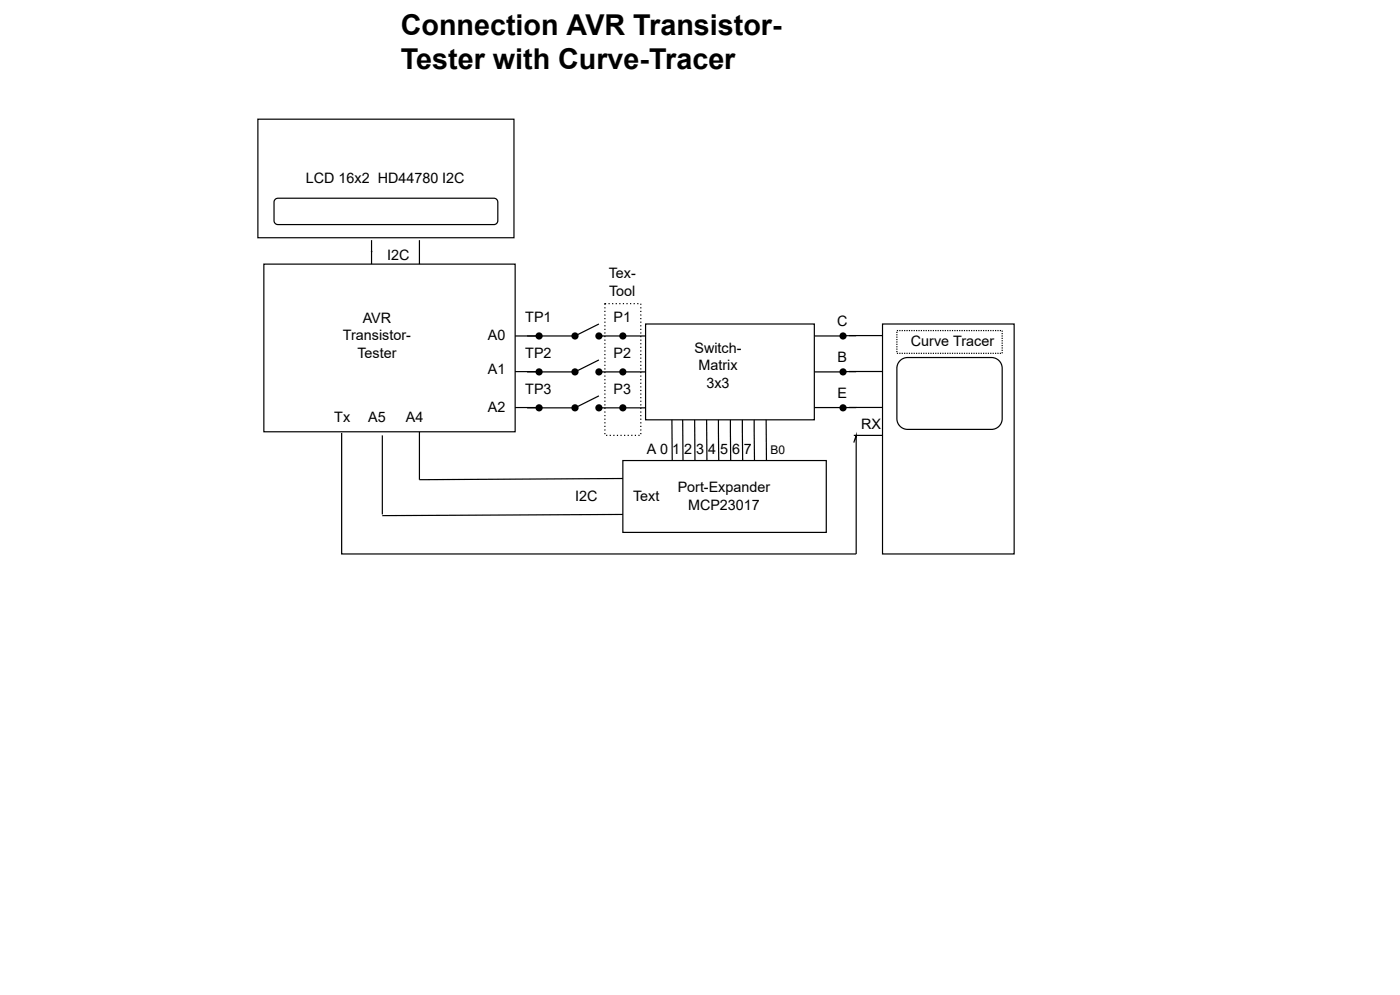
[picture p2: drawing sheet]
<svg xmlns="http://www.w3.org/2000/svg" width="297mm" height="211mm" viewBox="0 0 297 211" stroke-linecap="round" stroke-linejoin="round" font-family="sans-serif">
<path d="M55.9 55.9h53.3v35.5h-53.3zM109.2 71.1h5M109.2 78.7h5M126.9 68.6l-5.1 2.5h-10.1M126.9 71.1h10.2M126.9 76.2l-5.1 2.5h-10.1M126.9 78.7h10.2M109.2 86.3h5M126.9 83.8l-5.1 2.5h-10.1M126.9 86.3h10.2" fill="none" stroke="#000" stroke-width=".25"/>
<g fill="#000">
<circle cx="114.2" cy="78.7" r=".76"/>
<circle cx="114.2" cy="71.1" r=".76"/>
<circle cx="121.8" cy="78.7" r=".76"/>
<circle cx="121.8" cy="71.1" r=".76"/>
<circle cx="126.9" cy="78.7" r=".76"/>
<circle cx="126.9" cy="71.1" r=".76"/>
<circle cx="132" cy="78.7" r=".76"/>
<circle cx="132" cy="71.1" r=".76"/>
<circle cx="114.2" cy="86.3" r=".76"/>
<circle cx="121.8" cy="86.3" r=".76"/>
<circle cx="126.9" cy="86.3" r=".76"/>
<circle cx="132" cy="86.3" r=".76"/>
</g>
<path d="M136.8 68.6h35.8v20.3h-35.8z" fill="#fff"/>
<path d="M136.8 68.6h35.8v20.3h-35.8z" fill="none" stroke="#000" stroke-width=".25"/>
<path d="M54.6 25.2h54.3v25.1h-54.3z" fill="#fff"/>
<path d="M54.6 25.2h54.3v25.1h-54.3zM78.7 50.8v2.6v-.3M88.9 50.8v5.1" fill="none" stroke="#000" stroke-width=".25"/>
<path d="M132 97.5h43.1v15.2h-43.1z" fill="#fff"/>
<g fill="none" stroke="#000" stroke-width=".25">
<path d="M172.6 71.1h6M172.6 78.7h6M178.6 71.1h2.8M178.6 78.7h2.8M179.9 71h7.1M179.9 78.7h7.1M187 68.6h27.9v48.7h-27.9zM190.7 76.4l.6-.5 .9-.2h17.9a2.28 2.28 0 0 1 2.3 2.3v10.6a2.28 2.28 0 0 1-2.3 2.3h-17.8a2.28 2.28 0 0 1-2.2-2.3v-10.8l.2-.8zM72.4 91.7v25.6h109v-25.1l-.5 1.5M81 92.2v16.7M88.9 91.4v10.2l43.1-.3M132 97.5h43.1v15.2h-43.1z"/>
<path d="M142.4 88.9v8.6M144.7 88.9v8.6M147.2 88.9l.1 8.6M149.7 88.9l.1 8.6M152.2 88.9l.1 8.6M154.8 88.9v8.6M157.3 88.9l.1 8.6M159.8 88.9l.1 8.6M162.4 88.9v8.6M172.6 86.3h8.8M179.9 86.3h7.1M180.9 92.2h6.1"/>
<path d="M132 108.9l-51 .3"/>
</g>
<g fill="#000">
<path d="M128.9 64.2h.3v.2h-.3zM129.7 64.2h.3v.2h-.3zM130.5 64.2h.2v.2h-.2zM131.2 64.2h.3v.2h-.3zM132 64.2h.2v.2h-.2zM132.7 64.2h.3v.2h-.3zM133.5 64.2h.3v.2h-.3zM134.3 64.2h.2v.2h-.2zM135 64.2h.3v.2h-.3zM135.7 64.3h.2v.2h-.2zM135.7 65h.2v.3h-.2zM135.7 65.8h.2v.3h-.2zM135.7 66.6h.2v.2h-.2zM135.7 67.3h.2v.3h-.2zM135.7 68.1h.2v.2h-.2zM135.7 68.8h.2v.3h-.2zM135.7 69.6h.2v.3h-.2zM135.7 70.4h.2v.2h-.2zM135.7 71.1h.2v.3h-.2zM135.7 71.9h.2v.2h-.2zM135.7 72.7h.2v.2h-.2zM135.7 73.4h.2v.3h-.2zM135.7 74.2h.2v.2h-.2zM135.7 74.9h.2v.3h-.2zM135.7 75.7h.2v.2h-.2zM135.7 76.5h.2v.2h-.2zM135.7 77.2h.2v.3h-.2zM135.7 78h.2v.2h-.2zM135.7 78.7h.2v.3h-.2zM135.7 79.5h.2v.3h-.2zM135.7 80.3h.2v.2h-.2zM135.7 81h.2v.3h-.2zM135.7 81.8h.2v.2h-.2zM135.7 82.5h.2v.3h-.2zM135.7 83.3h.2v.3h-.2zM135.7 84.1h.2v.2h-.2zM135.7 84.8h.2v.3h-.2zM135.7 85.6h.2v.2h-.2zM135.7 86.3h.2v.3h-.2zM135.7 87.1h.2v.3h-.2zM135.7 87.9h.2v.2h-.2zM135.7 88.6h.2v.3h-.2zM135.7 89.4h.2v.2h-.2zM135.7 90.1h.2v.3h-.2zM135.7 90.9h.2v.3h-.2zM135.7 91.7h.2v.2h-.2zM135.3 92h.2v.3h-.2zM134.5 92h.3v.3h-.3zM133.8 92h.2v.3h-.2zM133 92h.3v.3h-.3zM132.2 92h.3v.3h-.3zM131.5 92h.2v.3h-.2zM130.7 92h.3v.3h-.3zM130 92h.2v.3h-.2zM129.2 92h.3v.3h-.3zM128.4 92h.3v.3h-.3zM128.1 91.7h.2v.2h-.2zM128.1 90.9h.2v.3h-.2zM128.1 90.1h.2v.3h-.2zM128.1 89.4h.2v.2h-.2zM128.1 88.6h.2v.3h-.2zM128.1 87.9h.2v.2h-.2zM128.1 87.1h.2v.3h-.2zM128.1 86.3h.2v.3h-.2zM128.1 85.6h.2v.2h-.2zM128.1 84.8h.2v.3h-.2zM128.1 84.1h.2v.2h-.2zM128.1 83.3h.2v.3h-.2zM128.1 82.5h.2v.3h-.2zM128.1 81.8h.2v.2h-.2zM128.1 81h.2v.3h-.2zM128.1 80.3h.2v.2h-.2zM128.1 79.5h.2v.3h-.2zM128.1 78.7h.2v.3h-.2zM128.1 78h.2v.2h-.2zM128.1 77.2h.2v.3h-.2zM128.1 76.5h.2v.2h-.2zM128.1 75.7h.2v.2h-.2zM128.1 74.9h.2v.3h-.2zM128.1 74.2h.2v.2h-.2zM128.1 73.4h.2v.3h-.2zM128.1 72.7h.2v.2h-.2zM128.1 71.9h.2v.2h-.2zM128.1 71.1h.2v.3h-.2zM128.1 70.4h.2v.2h-.2zM128.1 69.6h.2v.3h-.2zM128.1 68.8h.2v.3h-.2zM128.1 68.1h.2v.2h-.2zM128.1 67.3h.2v.3h-.2zM128.1 66.6h.2v.2h-.2zM128.1 65.8h.2v.3h-.2zM128.1 65h.2v.3h-.2zM128.1 64.2h.3v.2h-.2v-.1h.1v.2h-.2z"/>
<path d="M190.6 69.9h.2v.2h-.2zM191.1 69.9h.2v.2h-.2zM191.6 69.9h.2v.2h-.2zM192.1 69.9h.2v.2h-.2zM192.6 69.9h.2v.2h-.2zM193.1 69.9h.3v.2h-.3zM193.6 69.9h.3v.2h-.3zM194.1 69.9h.3v.2h-.3zM194.6 69.9h.3v.2h-.3zM195.1 69.9h.3v.2h-.3zM195.6 69.9h.3v.2h-.3zM196.1 69.9h.3v.2h-.3zM196.6 69.9h.3v.2h-.3zM197.2 69.9h.2v.2h-.2zM197.7 69.9h.2v.2h-.2zM198.2 69.9h.2v.2h-.2zM198.7 69.9h.2v.2h-.2zM199.2 69.9h.2v.2h-.2zM199.7 69.9h.2v.2h-.2zM200.2 69.9h.3v.2h-.3zM200.7 69.9h.3v.2h-.3zM201.2 69.9h.3v.2h-.3zM201.7 69.9h.3v.2h-.3zM202.2 69.9h.3v.2h-.3zM202.7 69.9h.3v.2h-.3zM203.2 69.9h.3v.2h-.3zM203.7 69.9h.3v.2h-.3zM204.3 69.9h.2v.2h-.2zM204.8 69.9h.2v.2h-.2zM205.3 69.9h.2v.2h-.2zM205.8 69.9h.2v.2h-.2zM206.3 69.9h.2v.2h-.2zM206.8 69.9h.2v.2h-.2zM207.3 69.9h.3v.2h-.3zM207.8 69.9h.3v.2h-.3zM208.3 69.9h.3v.2h-.3zM208.8 69.9h.3v.2h-.3zM209.3 69.9h.3v.2h-.3zM209.8 69.9h.3v.2h-.3zM210.3 69.9h.3v.2h-.3zM210.8 69.9h.3v.2h-.3zM211.4 69.9h.2v.2h-.2zM211.9 69.9h.2v.2h-.2zM212.2 70h.3v.2h-.3zM212.2 70.5h.3v.2h-.3zM212.2 71h.3v.3h-.3zM212.2 71.5h.3v.3h-.3zM212.2 72h.3v.3h-.3zM212.2 72.5h.3v.3h-.3zM212.2 73h.3v.3h-.3zM212.2 73.5h.3v.3h-.3zM212.2 74h.3v.3h-.3zM212.2 74.6h.3v.2h-.3zM211.9 74.7h.2v.2h-.2zM211.4 74.7h.2v.2h-.2zM210.8 74.7h.3v.2h-.3zM210.3 74.7h.3v.2h-.3zM209.8 74.7h.3v.2h-.3zM209.3 74.7h.3v.2h-.3zM208.8 74.7h.3v.2h-.3zM208.3 74.7h.3v.2h-.3zM207.8 74.7h.3v.2h-.3zM207.3 74.7h.3v.2h-.3zM206.8 74.7h.2v.2h-.2zM206.3 74.7h.2v.2h-.2zM205.8 74.7h.2v.2h-.2zM205.3 74.7h.2v.2h-.2zM204.8 74.7h.2v.2h-.2zM204.3 74.7h.2v.2h-.2zM203.7 74.7h.3v.2h-.3zM203.2 74.7h.3v.2h-.3zM202.7 74.7h.3v.2h-.3zM202.2 74.7h.3v.2h-.3zM201.7 74.7h.3v.2h-.3zM201.2 74.7h.3v.2h-.3zM200.7 74.7h.3v.2h-.3zM200.2 74.7h.3v.2h-.3zM199.7 74.7h.2v.2h-.2zM199.2 74.7h.2v.2h-.2zM198.7 74.7h.2v.2h-.2zM198.2 74.7h.2v.2h-.2zM197.7 74.7h.2v.2h-.2zM197.2 74.7h.2v.2h-.2zM196.6 74.7h.3v.2h-.3zM196.1 74.7h.3v.2h-.3zM195.6 74.7h.3v.2h-.3zM195.1 74.7h.3v.2h-.3zM194.6 74.7h.3v.2h-.3zM194.1 74.7h.3v.2h-.3zM193.6 74.7h.3v.2h-.3zM193.1 74.7h.3v.2h-.3zM192.6 74.7h.2v.2h-.2zM192.1 74.7h.2v.2h-.2zM191.6 74.7h.2v.2h-.2zM191.1 74.7h.2v.2h-.2zM190.6 74.7h.2v.2h-.2zM190.1 74.7h.2v.2h-.2zM189.9 74.3h.3v.3h-.3zM189.9 73.8h.3v.2h-.3zM189.9 73.3h.3v.2h-.3zM189.9 72.8h.3v.2h-.3zM189.9 72.3h.3v.2h-.3zM189.9 71.8h.3v.2h-.3zM189.9 71.3h.3v.2h-.3zM189.9 70.7h.3v.3h-.3zM189.9 70.2h.3v.3h-.3zM190.1 69.9h.2v.2h-.2z"/>
<circle cx="178.6" cy="78.7" r=".76"/>
<circle cx="178.6" cy="71.1" r=".76"/>
<circle cx="178.6" cy="86.3" r=".76"/>
</g>
<path d="M58.3 42.2l.6-.2h45.8a.84 .84 0 0 1 .8 .8v3.9a.84 .84 0 0 1-.8 .8h-45.8a.84 .84 0 0 1-.8-.8v-3.9z" fill="#fff"/>
<path d="M58.3 42.2l.6-.2h45.8a.84 .84 0 0 1 .8 .8v3.9a.84 .84 0 0 1-.8 .8h-45.8a.84 .84 0 0 1-.8-.8v-3.9zM78.7 53.1v2.8" fill="none" stroke="#000" stroke-width=".25"/>
<g font-size="6.1">
<text x="84.9" y="7.4">Connection AVR Transistor-</text>
<text x="84.9" y="14.7">Tester with Curve-Tracer</text>
</g>
<g font-size="3">
<text x="64.8" y="38.8">LCD 16x2 HD44780 I2C</text>
<text x="82.1" y="55">I2C</text>
<text x="129" y="58.8">Tex-</text>
<text x="129.1" y="62.6">Tool</text>
<text x="76.9" y="68.5">AVR</text>
<text x="111.3" y="68.2">TP1</text>
<text x="130" y="68.2">P1</text>
<text x="177.4" y="69">C</text>
<text x="72.7" y="72">Transistor-</text>
<text x="75.7" y="75.8">Tester</text>
<text x="103.4" y="72">A0</text>
<text x="111.3" y="75.8">TP2</text>
<text x="130" y="75.8">P2</text>
<text x="147.2" y="74.8">Switch-</text>
<text x="177.5" y="76.6">B</text>
<text x="193" y="73.3">Curve Tracer</text>
<text x="103.4" y="79.1">A1</text>
<text x="111.3" y="83.4">TP3</text>
<text x="130" y="83.4">P3</text>
<text x="148" y="78.4">Matrix</text>
<text x="149.7" y="82.2">3x3</text>
<text x="70.8" y="89.3">Tx</text>
<text x="78" y="89.3">A5</text>
<text x="86" y="89.3">A4</text>
<text x="103.4" y="87.2">A2</text>
<text x="177.5" y="84.2">E</text>
<text x="182.5" y="90.8">RX</text>
<text x="137" y="96.1">A 0 1 2 3 4 5 6 7</text>
<text x="121.9" y="106">I2C</text>
<text x="134.1" y="106">Text</text>
<text x="143.6" y="104.2">Port-Expander</text>
<text x="145.8" y="108">MCP23017</text>
</g>
<text font-size="2.5" x="163.3" y="96.1">B0</text>
</svg>
